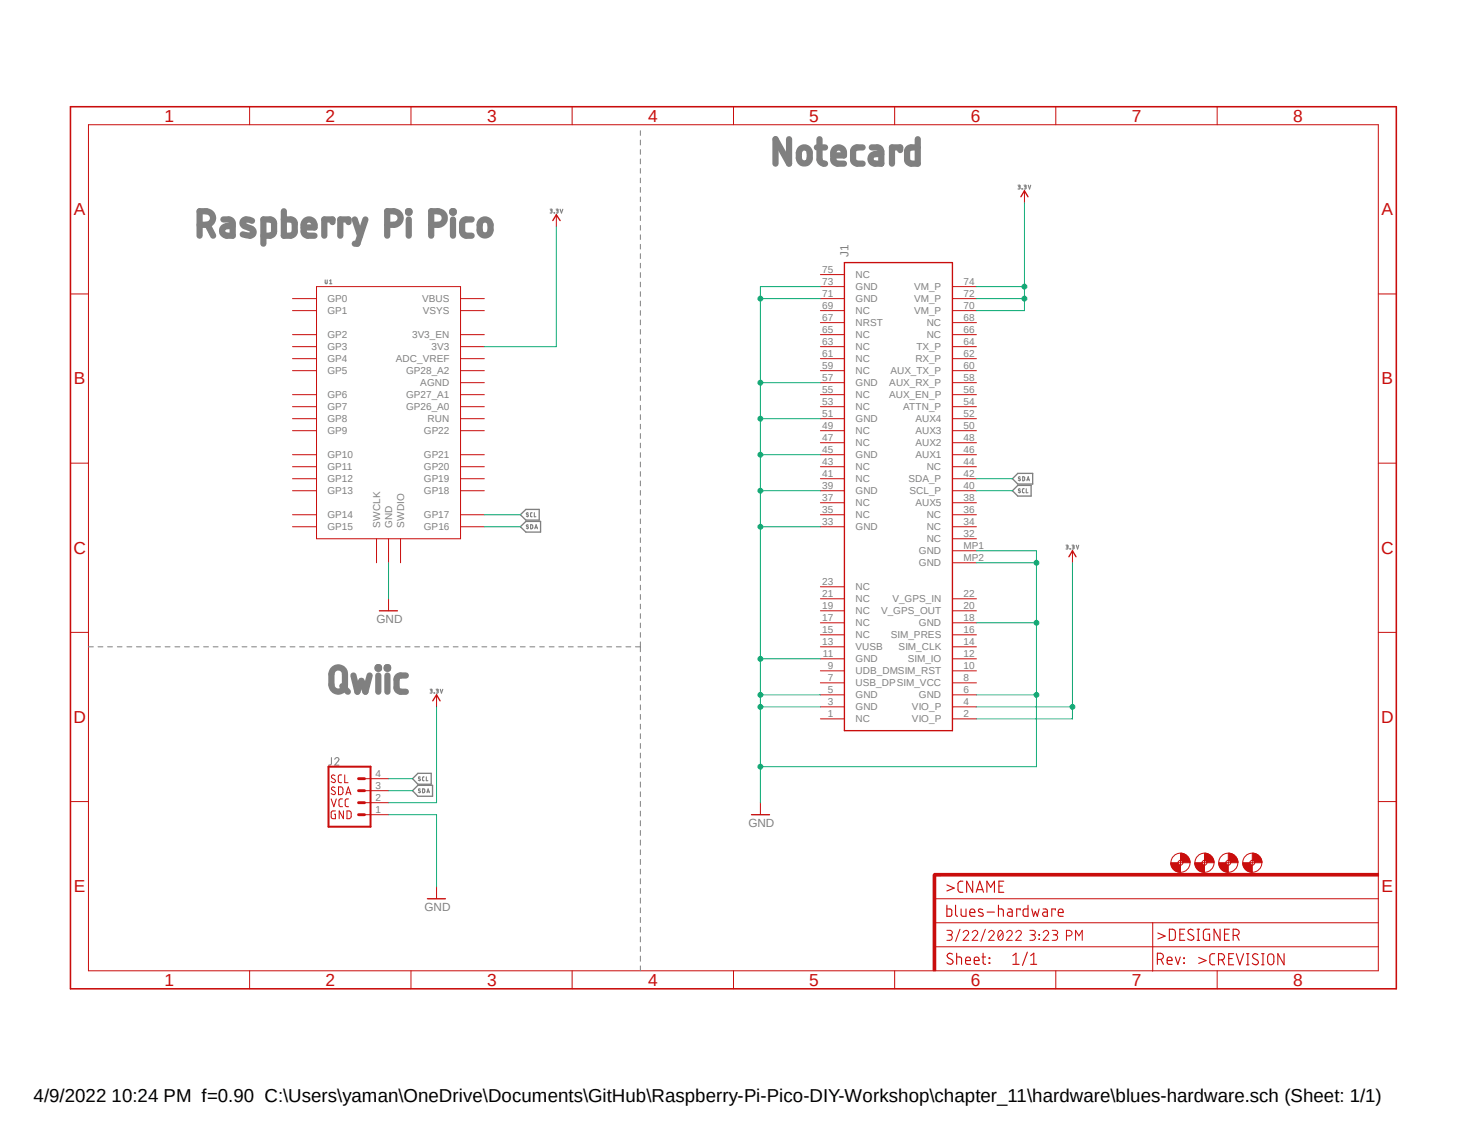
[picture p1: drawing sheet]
<?xml version="1.0" encoding="utf-8"?>
<!DOCTYPE eagle SYSTEM "eagle.dtd">
<!--
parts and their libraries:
SparkFun-Aesthetics: Licensing: Creative Commons ShareAlike 4.0 International - https://creativecommons.org/licenses/by-sa/4.0
-->
<eagle version="9.6.2">
<drawing>
<settings>
<setting alwaysvectorfont="no"/>
<setting verticaltext="up"/>
</settings>
<grid distance="0.1" unitdist="inch" unit="inch" style="lines" multiple="1" display="no" altdistance="0.01" altunitdist="inch" altunit="inch"/>
<schematic xreflabel="%F%N/%S.%C%R" xrefpart="/%S.%C%R">
<libraries>
<library name="SparkFun-Aesthetics">
<symbols>
<symbol name="FR-A4L">
<rectangle x1="178.7652" y1="0" x2="179.3748" y2="20.32" layer="94"/>
<rectangle x1="225.7552" y1="-26.67" x2="226.3648" y2="67.31" layer="94" rot="R90"/>
<wire x1="225.29" y1="-0.1" x2="225.29" y2="5.08" width="0.1016" layer="94"/>
<wire x1="225.29" y1="5.08" x2="273.05" y2="5.08" width="0.1016" layer="94"/>
<wire x1="225.29" y1="5.08" x2="179.07" y2="5.08" width="0.1016" layer="94"/>
<wire x1="179.07" y1="10.16" x2="225.29" y2="10.16" width="0.1016" layer="94"/>
<wire x1="225.29" y1="10.16" x2="273.05" y2="10.16" width="0.1016" layer="94"/>
<wire x1="179.07" y1="15.24" x2="273.05" y2="15.24" width="0.1016" layer="94"/>
<wire x1="225.29" y1="5.08" x2="225.29" y2="10.16" width="0.1016" layer="94"/>
<wire x1="179.07" y1="19.05" x2="179.07" y2="20.32" width="0.6096" layer="94"/>
<wire x1="179.07" y1="20.32" x2="180.34" y2="20.32" width="0.6096" layer="94"/>
<text x="181.61" y="11.43" size="2.54" layer="94" font="vector">&gt;DRAWING_NAME</text>
<text x="181.61" y="6.35" size="2.286" layer="94" font="vector">&gt;LAST_DATE_TIME</text>
<text x="195.58" y="1.27" size="2.54" layer="94" font="vector">&gt;SHEET</text>
<text x="181.61" y="1.27" size="2.54" layer="94" font="vector">Sheet:</text>
<text x="181.61" y="16.51" size="2.54" layer="94" font="vector">&gt;CNAME</text>
<text x="226.16" y="1.27" size="2.54" layer="94" font="vector">Rev:</text>
<text x="226.26" y="6.35" size="2.54" layer="94" font="vector">&gt;DESIGNER</text>
<text x="234.92" y="1.17" size="2.54" layer="94" font="vector">&gt;CREVISION</text>
<frame x1="-3.81" y1="-3.81" x2="276.86" y2="182.88" columns="8" rows="5" layer="94"/>
</symbol>
</symbols>
<devicesets>
<deviceset name="FRAME-A4L" prefix="FRAME">
<gates>
<gate name="G$1" symbol="FR-A4L" x="0" y="0"/>
</gates>
<devices>
<device name="">
<technologies>
<technology name=""/>
</technologies>
</device>
</devices>
</deviceset>
</devicesets>
</library>
<library name="RaspberryPi_Pico">
<symbols>
<symbol name="RPI_PICO">
<pin name="GP0" x="-20.32" y="25.4" visible="pin" length="middle"/>
<pin name="GP1" x="-20.32" y="22.86" visible="pin" length="middle"/>
<pin name="GP2" x="-20.32" y="17.78" visible="pin" length="middle"/>
<pin name="GP3" x="-20.32" y="15.24" visible="pin" length="middle"/>
<pin name="GP4" x="-20.32" y="12.7" visible="pin" length="middle"/>
<pin name="GP5" x="-20.32" y="10.16" visible="pin" length="middle"/>
<pin name="GP6" x="-20.32" y="5.08" visible="pin" length="middle"/>
<pin name="GP7" x="-20.32" y="2.54" visible="pin" length="middle"/>
<pin name="GP8" x="-20.32" y="0" visible="pin" length="middle"/>
<pin name="GP9" x="-20.32" y="-2.54" visible="pin" length="middle"/>
<pin name="GP10" x="-20.32" y="-7.62" visible="pin" length="middle"/>
<pin name="GP11" x="-20.32" y="-10.16" visible="pin" length="middle"/>
<pin name="GP12" x="-20.32" y="-12.7" visible="pin" length="middle"/>
<pin name="GP13" x="-20.32" y="-15.24" visible="pin" length="middle"/>
<pin name="GP14" x="-20.32" y="-20.32" visible="pin" length="middle"/>
<pin name="GP15" x="-20.32" y="-22.86" visible="pin" length="middle"/>
<pin name="GP16" x="20.32" y="-22.86" visible="pin" length="middle" rot="R180"/>
<pin name="GP17" x="20.32" y="-20.32" visible="pin" length="middle" rot="R180"/>
<pin name="GP18" x="20.32" y="-15.24" visible="pin" length="middle" rot="R180"/>
<pin name="GP19" x="20.32" y="-12.7" visible="pin" length="middle" rot="R180"/>
<pin name="GP20" x="20.32" y="-10.16" visible="pin" length="middle" rot="R180"/>
<pin name="GP21" x="20.32" y="-7.62" visible="pin" length="middle" rot="R180"/>
<pin name="GP22" x="20.32" y="-2.54" visible="pin" length="middle" rot="R180"/>
<pin name="RUN" x="20.32" y="0" visible="pin" length="middle" rot="R180"/>
<pin name="GP26_A0" x="20.32" y="2.54" visible="pin" length="middle" rot="R180"/>
<pin name="GP27_A1" x="20.32" y="5.08" visible="pin" length="middle" rot="R180"/>
<pin name="AGND" x="20.32" y="7.62" visible="pin" length="middle" rot="R180"/>
<pin name="GP28_A2" x="20.32" y="10.16" visible="pin" length="middle" rot="R180"/>
<pin name="ADC_VREF" x="20.32" y="12.7" visible="pin" length="middle" rot="R180"/>
<pin name="3V3" x="20.32" y="15.24" visible="pin" length="middle" rot="R180"/>
<pin name="3V3_EN" x="20.32" y="17.78" visible="pin" length="middle" rot="R180"/>
<pin name="VSYS" x="20.32" y="22.86" visible="pin" length="middle" rot="R180"/>
<pin name="VBUS" x="20.32" y="25.4" visible="pin" length="middle" rot="R180"/>
<pin name="SWCLK" x="-2.54" y="-30.48" visible="pin" length="middle" rot="R90"/>
<pin name="GND" x="0" y="-30.48" visible="pin" length="middle" rot="R90"/>
<pin name="SWDIO" x="2.54" y="-30.48" visible="pin" length="middle" rot="R90"/>
<wire x1="-15.24" y1="27.94" x2="-15.24" y2="-25.4" width="0.1524" layer="94"/>
<wire x1="-15.24" y1="-25.4" x2="15.24" y2="-25.4" width="0.1524" layer="94"/>
<wire x1="15.24" y1="-25.4" x2="15.24" y2="27.94" width="0.1524" layer="94"/>
<wire x1="15.24" y1="27.94" x2="-15.24" y2="27.94" width="0.1524" layer="94"/>
<text x="0" y="30.48" size="2.54" layer="95" align="center">&gt;NAME</text>
<text x="0" y="35.56" size="2.54" layer="95" align="center">&gt;VALUE</text>
</symbol>
</symbols>
<devicesets>
<deviceset name="RPI_PICO" uservalue="yes">
<gates>
<gate name="G$1" symbol="RPI_PICO" x="0" y="0"/>
</gates>
<devices>
<device name="-SMD" package="RPI_PICO">
<connects>
<connect gate="G$1" pin="3V3" pad="3V3"/>
<connect gate="G$1" pin="3V3_EN" pad="3V3_EN"/>
<connect gate="G$1" pin="ADC_VREF" pad="ADC_VREF"/>
<connect gate="G$1" pin="AGND" pad="AGND"/>
<connect gate="G$1" pin="GND" pad="GND@1 GND@2 GND@3 GND@4 GND@5 GND@6 GND@7 GND@8"/>
<connect gate="G$1" pin="GP0" pad="GP0"/>
<connect gate="G$1" pin="GP1" pad="GP1"/>
<connect gate="G$1" pin="GP10" pad="GP10"/>
<connect gate="G$1" pin="GP11" pad="GP11"/>
<connect gate="G$1" pin="GP12" pad="GP12"/>
<connect gate="G$1" pin="GP13" pad="GP13"/>
<connect gate="G$1" pin="GP14" pad="GP14"/>
<connect gate="G$1" pin="GP15" pad="GP15"/>
<connect gate="G$1" pin="GP16" pad="GP16"/>
<connect gate="G$1" pin="GP17" pad="GP17"/>
<connect gate="G$1" pin="GP18" pad="GP18"/>
<connect gate="G$1" pin="GP19" pad="GP19"/>
<connect gate="G$1" pin="GP2" pad="GP2"/>
<connect gate="G$1" pin="GP20" pad="GP20"/>
<connect gate="G$1" pin="GP21" pad="GP21"/>
<connect gate="G$1" pin="GP22" pad="GP22"/>
<connect gate="G$1" pin="GP26_A0" pad="GP26_A0"/>
<connect gate="G$1" pin="GP27_A1" pad="GP27_A1"/>
<connect gate="G$1" pin="GP28_A2" pad="GP28_A2"/>
<connect gate="G$1" pin="GP3" pad="GP3"/>
<connect gate="G$1" pin="GP4" pad="GP4"/>
<connect gate="G$1" pin="GP5" pad="GP5"/>
<connect gate="G$1" pin="GP6" pad="GP6"/>
<connect gate="G$1" pin="GP7" pad="GP7"/>
<connect gate="G$1" pin="GP8" pad="GP8"/>
<connect gate="G$1" pin="GP9" pad="GP9"/>
<connect gate="G$1" pin="RUN" pad="RUN"/>
<connect gate="G$1" pin="SWCLK" pad="SWCLK"/>
<connect gate="G$1" pin="SWDIO" pad="SWDIO"/>
<connect gate="G$1" pin="VBUS" pad="VBUS"/>
<connect gate="G$1" pin="VSYS" pad="VSYS"/>
</connects>
<technologies>
<technology name=""/>
</technologies>
</device>
<device name="-TH" package="RPI_PICO_TH">
<connects>
<connect gate="G$1" pin="3V3" pad="3V3"/>
<connect gate="G$1" pin="3V3_EN" pad="3V3_EN"/>
<connect gate="G$1" pin="ADC_VREF" pad="ADC_VREF"/>
<connect gate="G$1" pin="AGND" pad="AGND"/>
<connect gate="G$1" pin="GND" pad="GND@1 GND@2 GND@3 GND@4 GND@5 GND@6 GND@7 GND@8"/>
<connect gate="G$1" pin="GP0" pad="GP0"/>
<connect gate="G$1" pin="GP1" pad="GP1"/>
<connect gate="G$1" pin="GP10" pad="GP10"/>
<connect gate="G$1" pin="GP11" pad="GP11"/>
<connect gate="G$1" pin="GP12" pad="GP12"/>
<connect gate="G$1" pin="GP13" pad="GP13"/>
<connect gate="G$1" pin="GP14" pad="GP14"/>
<connect gate="G$1" pin="GP15" pad="GP15"/>
<connect gate="G$1" pin="GP16" pad="GP16"/>
<connect gate="G$1" pin="GP17" pad="GP17"/>
<connect gate="G$1" pin="GP18" pad="GP18"/>
<connect gate="G$1" pin="GP19" pad="GP19"/>
<connect gate="G$1" pin="GP2" pad="GP2"/>
<connect gate="G$1" pin="GP20" pad="GP20"/>
<connect gate="G$1" pin="GP21" pad="GP21"/>
<connect gate="G$1" pin="GP22" pad="GP22"/>
<connect gate="G$1" pin="GP26_A0" pad="GP26_A0"/>
<connect gate="G$1" pin="GP27_A1" pad="GP27_A1"/>
<connect gate="G$1" pin="GP28_A2" pad="GP28_A2"/>
<connect gate="G$1" pin="GP3" pad="GP3"/>
<connect gate="G$1" pin="GP4" pad="GP4"/>
<connect gate="G$1" pin="GP5" pad="GP5"/>
<connect gate="G$1" pin="GP6" pad="GP6"/>
<connect gate="G$1" pin="GP7" pad="GP7"/>
<connect gate="G$1" pin="GP8" pad="GP8"/>
<connect gate="G$1" pin="GP9" pad="GP9"/>
<connect gate="G$1" pin="RUN" pad="RUN"/>
<connect gate="G$1" pin="SWCLK" pad="SWCLK"/>
<connect gate="G$1" pin="SWDIO" pad="SWDIO"/>
<connect gate="G$1" pin="VBUS" pad="VBUS"/>
<connect gate="G$1" pin="VSYS" pad="VSYS"/>
</connects>
<technologies>
<technology name=""/>
</technologies>
</device>
</devices>
</deviceset>
</devicesets>
</library>
<library name="notecard">
<symbols>
<symbol name="MDT420E01001">
<wire x1="5.08" y1="12.7" x2="104.14" y2="12.7" width="0.254" layer="94"/>
<wire x1="104.14" y1="-10.16" x2="104.14" y2="12.7" width="0.254" layer="94"/>
<wire x1="104.14" y1="-10.16" x2="5.08" y2="-10.16" width="0.254" layer="94"/>
<wire x1="5.08" y1="12.7" x2="5.08" y2="-10.16" width="0.254" layer="94"/>
<text x="105.41" y="12.7" size="1.778" layer="95" align="center-left">&gt;NAME</text>
<text x="105.41" y="10.16" size="1.778" layer="96" align="center-left">&gt;VALUE</text>
<pin name="NC@1" x="7.62" y="17.78" length="middle" rot="R270"/>
<pin name="VIO_P@1" x="7.62" y="-15.24" length="middle" rot="R90"/>
<pin name="GND@3" x="10.16" y="17.78" length="middle" rot="R270"/>
<pin name="VIO_P@2" x="10.16" y="-15.24" length="middle" rot="R90"/>
<pin name="GND@5" x="12.7" y="17.78" length="middle" rot="R270"/>
<pin name="GND@14" x="12.7" y="-15.24" length="middle" rot="R90"/>
<pin name="USB_DP" x="15.24" y="17.78" length="middle" rot="R270"/>
<pin name="SIM_VCC" x="15.24" y="-15.24" length="middle" rot="R90"/>
<pin name="UDB_DM" x="17.78" y="17.78" length="middle" rot="R270"/>
<pin name="SIM_RST" x="17.78" y="-15.24" length="middle" rot="R90"/>
<pin name="GND" x="20.32" y="17.78" length="middle" rot="R270"/>
<pin name="SIM_IO" x="20.32" y="-15.24" length="middle" rot="R90"/>
<pin name="VUSB" x="22.86" y="17.78" length="middle" rot="R270"/>
<pin name="SIM_CLK" x="22.86" y="-15.24" length="middle" rot="R90"/>
<pin name="NC@2" x="25.4" y="17.78" length="middle" rot="R270"/>
<pin name="SIM_PRES" x="25.4" y="-15.24" length="middle" rot="R90"/>
<pin name="NC@3" x="27.94" y="17.78" length="middle" rot="R270"/>
<pin name="GND@13" x="27.94" y="-15.24" length="middle" rot="R90"/>
<pin name="NC@4" x="30.48" y="17.78" length="middle" rot="R270"/>
<pin name="V_GPS_OUT" x="30.48" y="-15.24" length="middle" rot="R90"/>
<pin name="NC@5" x="33.02" y="17.78" length="middle" rot="R270"/>
<pin name="V_GPS_IN" x="33.02" y="-15.24" length="middle" rot="R90"/>
<pin name="NC@6" x="35.56" y="17.78" length="middle" rot="R270"/>
<pin name="NC@26" x="45.72" y="-15.24" length="middle" rot="R90"/>
<pin name="GND@6" x="48.26" y="17.78" length="middle" rot="R270"/>
<pin name="NC@25" x="48.26" y="-15.24" length="middle" rot="R90"/>
<pin name="NC@7" x="50.8" y="17.78" length="middle" rot="R270"/>
<pin name="NC@24" x="50.8" y="-15.24" length="middle" rot="R90"/>
<pin name="NC@8" x="53.34" y="17.78" length="middle" rot="R270"/>
<pin name="AUX5" x="53.34" y="-15.24" length="middle" rot="R90"/>
<pin name="GND@7" x="55.88" y="17.78" length="middle" rot="R270"/>
<pin name="SCL_P" x="55.88" y="-15.24" length="middle" rot="R90"/>
<pin name="NC@9" x="58.42" y="17.78" length="middle" rot="R270"/>
<pin name="SDA_P" x="58.42" y="-15.24" length="middle" rot="R90"/>
<pin name="NC@10" x="60.96" y="17.78" length="middle" rot="R270"/>
<pin name="NC@23" x="60.96" y="-15.24" length="middle" rot="R90"/>
<pin name="GND@8" x="63.5" y="17.78" length="middle" rot="R270"/>
<pin name="AUX1" x="63.5" y="-15.24" length="middle" rot="R90"/>
<pin name="NC@11" x="66.04" y="17.78" length="middle" rot="R270"/>
<pin name="AUX2" x="66.04" y="-15.24" length="middle" rot="R90"/>
<pin name="NC@12" x="68.58" y="17.78" length="middle" rot="R270"/>
<pin name="AUX3" x="68.58" y="-15.24" length="middle" rot="R90"/>
<pin name="GND@9" x="71.12" y="17.78" length="middle" rot="R270"/>
<pin name="AUX4" x="71.12" y="-15.24" length="middle" rot="R90"/>
<pin name="NC@13" x="73.66" y="17.78" length="middle" rot="R270"/>
<pin name="ATTN_P" x="73.66" y="-15.24" length="middle" rot="R90"/>
<pin name="NC@14" x="76.2" y="17.78" length="middle" rot="R270"/>
<pin name="AUX_EN_P" x="76.2" y="-15.24" length="middle" rot="R90"/>
<pin name="GND@10" x="78.74" y="17.78" length="middle" rot="R270"/>
<pin name="AUX_RX_P" x="78.74" y="-15.24" length="middle" rot="R90"/>
<pin name="NC@15" x="81.28" y="17.78" length="middle" rot="R270"/>
<pin name="AUX_TX_P" x="81.28" y="-15.24" length="middle" rot="R90"/>
<pin name="NC@16" x="83.82" y="17.78" length="middle" rot="R270"/>
<pin name="RX_P" x="83.82" y="-15.24" length="middle" rot="R90"/>
<pin name="NC@17" x="86.36" y="17.78" length="middle" rot="R270"/>
<pin name="TX_P" x="86.36" y="-15.24" length="middle" rot="R90"/>
<pin name="NC@18" x="88.9" y="17.78" length="middle" rot="R270"/>
<pin name="NC@22" x="88.9" y="-15.24" length="middle" rot="R90"/>
<pin name="NRST" x="91.44" y="17.78" length="middle" rot="R270"/>
<pin name="NC@21" x="91.44" y="-15.24" length="middle" rot="R90"/>
<pin name="NC@19" x="93.98" y="17.78" length="middle" rot="R270"/>
<pin name="VM_P@3" x="93.98" y="-15.24" length="middle" rot="R90"/>
<pin name="GND@11" x="96.52" y="17.78" length="middle" rot="R270"/>
<pin name="VM_P@2" x="96.52" y="-15.24" length="middle" rot="R90"/>
<pin name="GND@12" x="99.06" y="17.78" length="middle" rot="R270"/>
<pin name="VM_P@1" x="99.06" y="-15.24" length="middle" rot="R90"/>
<pin name="NC@20" x="101.6" y="17.78" length="middle" rot="R270"/>
<pin name="GND@1" x="43.18" y="-15.24" length="middle" direction="pwr" rot="R90"/>
<pin name="GND@2" x="40.64" y="-15.24" length="middle" rot="R90"/>
</symbol>
</symbols>
<devicesets>
<deviceset name="MDT420E01001" prefix="J">
<gates>
<gate name="G$1" symbol="MDT420E01001" x="0" y="0"/>
</gates>
<devices>
<device name="" package="MDT420E01001">
<connects>
<connect gate="G$1" pin="ATTN_P" pad="54"/>
<connect gate="G$1" pin="AUX1" pad="46"/>
<connect gate="G$1" pin="AUX2" pad="48"/>
<connect gate="G$1" pin="AUX3" pad="50"/>
<connect gate="G$1" pin="AUX4" pad="52"/>
<connect gate="G$1" pin="AUX5" pad="38"/>
<connect gate="G$1" pin="AUX_EN_P" pad="56"/>
<connect gate="G$1" pin="AUX_RX_P" pad="58"/>
<connect gate="G$1" pin="AUX_TX_P" pad="60"/>
<connect gate="G$1" pin="GND" pad="11"/>
<connect gate="G$1" pin="GND@1" pad="MP1"/>
<connect gate="G$1" pin="GND@10" pad="57"/>
<connect gate="G$1" pin="GND@11" pad="71"/>
<connect gate="G$1" pin="GND@12" pad="73"/>
<connect gate="G$1" pin="GND@13" pad="18"/>
<connect gate="G$1" pin="GND@14" pad="6"/>
<connect gate="G$1" pin="GND@2" pad="MP2"/>
<connect gate="G$1" pin="GND@3" pad="3"/>
<connect gate="G$1" pin="GND@5" pad="5"/>
<connect gate="G$1" pin="GND@6" pad="33"/>
<connect gate="G$1" pin="GND@7" pad="39"/>
<connect gate="G$1" pin="GND@8" pad="45"/>
<connect gate="G$1" pin="GND@9" pad="51"/>
<connect gate="G$1" pin="NC@1" pad="1"/>
<connect gate="G$1" pin="NC@10" pad="43"/>
<connect gate="G$1" pin="NC@11" pad="47"/>
<connect gate="G$1" pin="NC@12" pad="49"/>
<connect gate="G$1" pin="NC@13" pad="53"/>
<connect gate="G$1" pin="NC@14" pad="55"/>
<connect gate="G$1" pin="NC@15" pad="59"/>
<connect gate="G$1" pin="NC@16" pad="61"/>
<connect gate="G$1" pin="NC@17" pad="63"/>
<connect gate="G$1" pin="NC@18" pad="65"/>
<connect gate="G$1" pin="NC@19" pad="69"/>
<connect gate="G$1" pin="NC@2" pad="15"/>
<connect gate="G$1" pin="NC@20" pad="75"/>
<connect gate="G$1" pin="NC@21" pad="68"/>
<connect gate="G$1" pin="NC@22" pad="66"/>
<connect gate="G$1" pin="NC@23" pad="44"/>
<connect gate="G$1" pin="NC@24" pad="36"/>
<connect gate="G$1" pin="NC@25" pad="34"/>
<connect gate="G$1" pin="NC@26" pad="32"/>
<connect gate="G$1" pin="NC@3" pad="17"/>
<connect gate="G$1" pin="NC@4" pad="19"/>
<connect gate="G$1" pin="NC@5" pad="21"/>
<connect gate="G$1" pin="NC@6" pad="23"/>
<connect gate="G$1" pin="NC@7" pad="35"/>
<connect gate="G$1" pin="NC@8" pad="37"/>
<connect gate="G$1" pin="NC@9" pad="41"/>
<connect gate="G$1" pin="NRST" pad="67"/>
<connect gate="G$1" pin="RX_P" pad="62"/>
<connect gate="G$1" pin="SCL_P" pad="40"/>
<connect gate="G$1" pin="SDA_P" pad="42"/>
<connect gate="G$1" pin="SIM_CLK" pad="14"/>
<connect gate="G$1" pin="SIM_IO" pad="12"/>
<connect gate="G$1" pin="SIM_PRES" pad="16"/>
<connect gate="G$1" pin="SIM_RST" pad="10"/>
<connect gate="G$1" pin="SIM_VCC" pad="8"/>
<connect gate="G$1" pin="TX_P" pad="64"/>
<connect gate="G$1" pin="UDB_DM" pad="9"/>
<connect gate="G$1" pin="USB_DP" pad="7"/>
<connect gate="G$1" pin="VIO_P@1" pad="2"/>
<connect gate="G$1" pin="VIO_P@2" pad="4"/>
<connect gate="G$1" pin="VM_P@1" pad="74"/>
<connect gate="G$1" pin="VM_P@2" pad="72"/>
<connect gate="G$1" pin="VM_P@3" pad="70"/>
<connect gate="G$1" pin="VUSB" pad="13"/>
<connect gate="G$1" pin="V_GPS_IN" pad="22"/>
<connect gate="G$1" pin="V_GPS_OUT" pad="20"/>
</connects>
<technologies>
<technology name="">
<attribute name="DESCRIPTION" value="PCI Express / PCI Connectors 67P SMT RCPT H4.20 E Key, 30u&quot; Au" constant="no"/>
<attribute name="HEIGHT" value="4.2mm" constant="no"/>
<attribute name="MANUFACTURER_NAME" value="Amphenol" constant="no"/>
<attribute name="MANUFACTURER_PART_NUMBER" value="MDT420E01001" constant="no"/>
<attribute name="MOUSER_PART_NUMBER" value="523-MDT420E01001" constant="no"/>
<attribute name="MOUSER_PRICE-STOCK" value="https://www.mouser.co.uk/ProductDetail/Amphenol-FCI/MDT420E01001/?qs=lrCDz5EUXIbvJuEZzMOQQQ%3D%3D" constant="no"/>
</technology>
</technologies>
</device>
<device name="NOTECARD" package="NOTECARD">
<connects>
<connect gate="G$1" pin="ATTN_P" pad="54"/>
<connect gate="G$1" pin="AUX1" pad="46"/>
<connect gate="G$1" pin="AUX2" pad="48"/>
<connect gate="G$1" pin="AUX3" pad="50"/>
<connect gate="G$1" pin="AUX4" pad="52"/>
<connect gate="G$1" pin="AUX5" pad="38"/>
<connect gate="G$1" pin="AUX_EN_P" pad="56"/>
<connect gate="G$1" pin="AUX_RX_P" pad="58"/>
<connect gate="G$1" pin="AUX_TX_P" pad="60"/>
<connect gate="G$1" pin="GND" pad="11"/>
<connect gate="G$1" pin="GND@1" pad="MP1"/>
<connect gate="G$1" pin="GND@10" pad="57"/>
<connect gate="G$1" pin="GND@11" pad="71"/>
<connect gate="G$1" pin="GND@12" pad="73"/>
<connect gate="G$1" pin="GND@13" pad="18"/>
<connect gate="G$1" pin="GND@14" pad="6"/>
<connect gate="G$1" pin="GND@2" pad="MP2"/>
<connect gate="G$1" pin="GND@3" pad="3"/>
<connect gate="G$1" pin="GND@5" pad="5"/>
<connect gate="G$1" pin="GND@6" pad="33"/>
<connect gate="G$1" pin="GND@7" pad="39"/>
<connect gate="G$1" pin="GND@8" pad="45"/>
<connect gate="G$1" pin="GND@9" pad="51"/>
<connect gate="G$1" pin="NC@1" pad="1"/>
<connect gate="G$1" pin="NC@10" pad="43"/>
<connect gate="G$1" pin="NC@11" pad="47"/>
<connect gate="G$1" pin="NC@12" pad="49"/>
<connect gate="G$1" pin="NC@13" pad="53"/>
<connect gate="G$1" pin="NC@14" pad="55"/>
<connect gate="G$1" pin="NC@15" pad="59"/>
<connect gate="G$1" pin="NC@16" pad="61"/>
<connect gate="G$1" pin="NC@17" pad="63"/>
<connect gate="G$1" pin="NC@18" pad="65"/>
<connect gate="G$1" pin="NC@19" pad="69"/>
<connect gate="G$1" pin="NC@2" pad="15"/>
<connect gate="G$1" pin="NC@20" pad="75"/>
<connect gate="G$1" pin="NC@21" pad="68"/>
<connect gate="G$1" pin="NC@22" pad="66"/>
<connect gate="G$1" pin="NC@23" pad="44"/>
<connect gate="G$1" pin="NC@24" pad="36"/>
<connect gate="G$1" pin="NC@25" pad="34"/>
<connect gate="G$1" pin="NC@26" pad="32"/>
<connect gate="G$1" pin="NC@3" pad="17"/>
<connect gate="G$1" pin="NC@4" pad="19"/>
<connect gate="G$1" pin="NC@5" pad="21"/>
<connect gate="G$1" pin="NC@6" pad="23"/>
<connect gate="G$1" pin="NC@7" pad="35"/>
<connect gate="G$1" pin="NC@8" pad="37"/>
<connect gate="G$1" pin="NC@9" pad="41"/>
<connect gate="G$1" pin="NRST" pad="67"/>
<connect gate="G$1" pin="RX_P" pad="62"/>
<connect gate="G$1" pin="SCL_P" pad="40"/>
<connect gate="G$1" pin="SDA_P" pad="42"/>
<connect gate="G$1" pin="SIM_CLK" pad="14"/>
<connect gate="G$1" pin="SIM_IO" pad="12"/>
<connect gate="G$1" pin="SIM_PRES" pad="16"/>
<connect gate="G$1" pin="SIM_RST" pad="10"/>
<connect gate="G$1" pin="SIM_VCC" pad="8"/>
<connect gate="G$1" pin="TX_P" pad="64"/>
<connect gate="G$1" pin="UDB_DM" pad="9"/>
<connect gate="G$1" pin="USB_DP" pad="7"/>
<connect gate="G$1" pin="VIO_P@1" pad="2"/>
<connect gate="G$1" pin="VIO_P@2" pad="4"/>
<connect gate="G$1" pin="VM_P@1" pad="74"/>
<connect gate="G$1" pin="VM_P@2" pad="72"/>
<connect gate="G$1" pin="VM_P@3" pad="70"/>
<connect gate="G$1" pin="VUSB" pad="13"/>
<connect gate="G$1" pin="V_GPS_IN" pad="22"/>
<connect gate="G$1" pin="V_GPS_OUT" pad="20"/>
</connects>
<technologies>
<technology name=""/>
</technologies>
</device>
</devices>
</deviceset>
</devicesets>
</library>
<library name="supply1">
<symbols>
<symbol name="GND">
<wire x1="-1.905" y1="0" x2="1.905" y2="0" width="0.254" layer="94"/>
<text x="-2.54" y="-2.54" size="1.778" layer="96">&gt;VALUE</text>
<pin name="GND" x="0" y="2.54" visible="off" length="short" direction="sup" rot="R270"/>
</symbol>
</symbols>
<devicesets>
<deviceset name="GND" prefix="GND">
<gates>
<gate name="1" symbol="GND" x="0" y="0"/>
</gates>
<devices>
<device name="">
<technologies>
<technology name=""/>
</technologies>
</device>
</devices>
</deviceset>
</devicesets>
</library>
<library name="SparkFun-PowerSymbols">
<symbols>
<symbol name="3.3V">
<wire x1="0.762" y1="1.27" x2="0" y2="2.54" width="0.254" layer="94"/>
<wire x1="0" y1="2.54" x2="-0.762" y2="1.27" width="0.254" layer="94"/>
<pin name="3.3V" x="0" y="0" visible="off" length="short" direction="sup" rot="R90"/>
<text x="0" y="2.794" size="1.778" layer="96" align="bottom-center">&gt;VALUE</text>
</symbol>
</symbols>
<devicesets>
<deviceset name="3.3V" prefix="SUPPLY">
<gates>
<gate name="G$1" symbol="3.3V" x="0" y="0"/>
</gates>
<devices>
<device name="">
<technologies>
<technology name=""/>
</technologies>
</device>
</devices>
</deviceset>
</devicesets>
</library>
<library name="SparkFun-Connectors">
<symbols>
<symbol name="I2C_STANDARD" library_locally_modified="yes">
<wire x1="3.81" y1="-5.08" x2="-5.08" y2="-5.08" width="0.4064" layer="94"/>
<wire x1="1.27" y1="2.54" x2="2.54" y2="2.54" width="0.6096" layer="94"/>
<wire x1="1.27" y1="0" x2="2.54" y2="0" width="0.6096" layer="94"/>
<wire x1="1.27" y1="-2.54" x2="2.54" y2="-2.54" width="0.6096" layer="94"/>
<wire x1="-5.08" y1="7.62" x2="-5.08" y2="-5.08" width="0.4064" layer="94"/>
<wire x1="3.81" y1="-5.08" x2="3.81" y2="7.62" width="0.4064" layer="94"/>
<wire x1="-5.08" y1="7.62" x2="3.81" y2="7.62" width="0.4064" layer="94"/>
<wire x1="1.27" y1="5.08" x2="2.54" y2="5.08" width="0.6096" layer="94"/>
<text x="-5.08" y="-5.334" size="1.778" layer="96" font="vector" align="top-left">&gt;VALUE</text>
<text x="-5.08" y="7.874" size="1.778" layer="95" font="vector">&gt;NAME</text>
<text x="-4.572" y="2.54" size="1.778" layer="94" font="vector" align="center-left">SDA</text>
<text x="-4.572" y="0" size="1.778" layer="94" font="vector" align="center-left">VCC</text>
<text x="-4.572" y="-2.54" size="1.778" layer="94" font="vector" align="center-left">GND</text>
<text x="-4.572" y="5.08" size="1.778" layer="94" font="vector" align="center-left">SCL</text>
<pin name="1" x="7.62" y="-2.54" visible="pad" length="middle" direction="pwr" swaplevel="1" rot="R180"/>
<pin name="2" x="7.62" y="0" visible="pad" length="middle" direction="pwr" swaplevel="1" rot="R180"/>
<pin name="3" x="7.62" y="2.54" visible="pad" length="middle" direction="pas" swaplevel="1" rot="R180"/>
<pin name="4" x="7.62" y="5.08" visible="pad" length="middle" direction="pas" swaplevel="1" rot="R180"/>
</symbol>
</symbols>
<devicesets>
<deviceset name="QWIIC_CONNECTOR" prefix="J" uservalue="yes" library_locally_modified="yes">
<gates>
<gate name="G$1" symbol="I2C_STANDARD" x="0" y="0"/>
</gates>
<devices>
<device name="JS-1MM" package="1X04_1MM_RA">
<connects>
<connect gate="G$1" pin="1" pad="1"/>
<connect gate="G$1" pin="2" pad="2"/>
<connect gate="G$1" pin="3" pad="3"/>
<connect gate="G$1" pin="4" pad="4"/>
</connects>
<package3dinstances>
<package3dinstance package3d_urn="urn:adsk.eagle:package:2652537/1"/>
</package3dinstances>
<technologies>
<technology name="">
<attribute name="PROD_ID" value="CONN-13694" constant="no"/>
<attribute name="VALUE" value="" constant="no"/>
</technology>
</technologies>
</device>
<device name="SR" package="1X04_1MM_RA_STRESSRELIEF">
<connects>
<connect gate="G$1" pin="1" pad="1"/>
<connect gate="G$1" pin="2" pad="2"/>
<connect gate="G$1" pin="3" pad="3"/>
<connect gate="G$1" pin="4" pad="4"/>
</connects>
<package3dinstances>
<package3dinstance package3d_urn="urn:adsk.eagle:package:2652765/1"/>
</package3dinstances>
<technologies>
<technology name=""/>
</technologies>
</device>
</devices>
</deviceset>
</devicesets>
</library>
<library name="holes">
<symbols>
<symbol name="MOUNT-HOLE">
<wire x1="0" y1="1.27" x2="1.27" y2="0" width="1.524" layer="94" curve="-90" cap="flat"/>
<wire x1="-1.27" y1="0" x2="0" y2="-1.27" width="1.524" layer="94" curve="90" cap="flat"/>
<wire x1="-0.508" y1="0" x2="0.508" y2="0" width="0.0508" layer="94"/>
<wire x1="0" y1="0.508" x2="0" y2="-0.508" width="0.0508" layer="94"/>
<circle x="0" y="0" radius="2.032" width="0.0508" layer="94"/>
<circle x="0" y="0" radius="0.508" width="0.0508" layer="94"/>
<text x="2.032" y="0.5842" size="1.778" layer="95">&gt;NAME</text>
<text x="2.032" y="-2.4638" size="1.778" layer="96">&gt;VALUE</text>
</symbol>
</symbols>
<devicesets>
<deviceset name="MOUNT-HOLE" prefix="H">
<gates>
<gate name="G$1" symbol="MOUNT-HOLE" x="0" y="0"/>
</gates>
<devices>
<device name="2.8" package="2,8">
<package3dinstances>
<package3dinstance package3d_urn="urn:adsk.eagle:package:14271/1"/>
</package3dinstances>
<technologies>
<technology name="">
<attribute name="POPULARITY" value="15" constant="no"/>
</technology>
</technologies>
</device>
<device name="3.0" package="3,0">
<package3dinstances>
<package3dinstance package3d_urn="urn:adsk.eagle:package:14277/1"/>
</package3dinstances>
<technologies>
<technology name="">
<attribute name="POPULARITY" value="3" constant="no"/>
</technology>
</technologies>
</device>
<device name="3.3" package="3,3">
<package3dinstances>
<package3dinstance package3d_urn="urn:adsk.eagle:package:14278/1"/>
</package3dinstances>
<technologies>
<technology name="">
<attribute name="POPULARITY" value="3" constant="no"/>
</technology>
</technologies>
</device>
<device name="3.6" package="3,6">
<package3dinstances>
<package3dinstance package3d_urn="urn:adsk.eagle:package:14272/1"/>
</package3dinstances>
<technologies>
<technology name="">
<attribute name="POPULARITY" value="2" constant="no"/>
</technology>
</technologies>
</device>
<device name="4.1" package="4,1">
<package3dinstances>
<package3dinstance package3d_urn="urn:adsk.eagle:package:14273/1"/>
</package3dinstances>
<technologies>
<technology name="">
<attribute name="POPULARITY" value="0" constant="no"/>
</technology>
</technologies>
</device>
<device name="4.5" package="4,5">
<package3dinstances>
<package3dinstance package3d_urn="urn:adsk.eagle:package:14274/1"/>
</package3dinstances>
<technologies>
<technology name="">
<attribute name="POPULARITY" value="0" constant="no"/>
</technology>
</technologies>
</device>
<device name="5.0" package="5,0">
<package3dinstances>
<package3dinstance package3d_urn="urn:adsk.eagle:package:14276/1"/>
</package3dinstances>
<technologies>
<technology name="">
<attribute name="POPULARITY" value="0" constant="no"/>
</technology>
</technologies>
</device>
<device name="3.2" package="3,2">
<package3dinstances>
<package3dinstance package3d_urn="urn:adsk.eagle:package:14275/1"/>
</package3dinstances>
<technologies>
<technology name="">
<attribute name="POPULARITY" value="7" constant="no"/>
</technology>
</technologies>
</device>
<device name="4.3" package="4,3">
<package3dinstances>
<package3dinstance package3d_urn="urn:adsk.eagle:package:14289/1"/>
</package3dinstances>
<technologies>
<technology name="">
<attribute name="POPULARITY" value="0" constant="no"/>
</technology>
</technologies>
</device>
<device name="5.5" package="5,5">
<package3dinstances>
<package3dinstance package3d_urn="urn:adsk.eagle:package:14279/1"/>
</package3dinstances>
<technologies>
<technology name="">
<attribute name="POPULARITY" value="1" constant="no"/>
</technology>
</technologies>
</device>
</devices>
</deviceset>
</devicesets>
</library>
</libraries>
<attributes>
</attributes>
<variantdefs>
</variantdefs>
<classes>
<class number="0" name="default" width="0" drill="0">
</class>
</classes>
<parts>
<part name="FRAME1" library="SparkFun-Aesthetics" deviceset="FRAME-A4L" device=""/>
<part name="U1" library="RaspberryPi_Pico" deviceset="RPI_PICO" device="-TH"/>
<part name="J1" library="notecard" deviceset="MDT420E01001" device="NOTECARD"/>
<part name="GND1" library="supply1" deviceset="GND" device=""/>
<part name="GND3" library="supply1" deviceset="GND" device=""/>
<part name="SUPPLY1" library="SparkFun-PowerSymbols" deviceset="3.3V" device=""/>
<part name="J2" library="SparkFun-Connectors" deviceset="QWIIC_CONNECTOR" device="JS-1MM" package3d_urn="urn:adsk.eagle:package:2652537/1"/>
<part name="SUPPLY2" library="SparkFun-PowerSymbols" deviceset="3.3V" device=""/>
<part name="GND4" library="supply1" deviceset="GND" device=""/>
<part name="SUPPLY3" library="SparkFun-PowerSymbols" deviceset="3.3V" device=""/>
<part name="SUPPLY4" library="SparkFun-PowerSymbols" deviceset="3.3V" device=""/>
<part name="H1" library="holes" deviceset="MOUNT-HOLE" device="3.0" package3d_urn="urn:adsk.eagle:package:14277/1"/>
<part name="H2" library="holes" deviceset="MOUNT-HOLE" device="3.0" package3d_urn="urn:adsk.eagle:package:14277/1"/>
<part name="H3" library="holes" deviceset="MOUNT-HOLE" device="3.0" package3d_urn="urn:adsk.eagle:package:14277/1"/>
<part name="H4" library="holes" deviceset="MOUNT-HOLE" device="3.0" package3d_urn="urn:adsk.eagle:package:14277/1"/>
</parts>
<sheets>
<sheet>
<plain>
<wire x1="116.84" y1="177.8" x2="116.84" y2="68.58" width="0.1524" layer="105" style="shortdash"/>
<wire x1="116.84" y1="68.58" x2="0" y2="68.58" width="0.1524" layer="105" style="shortdash"/>
<text x="22.86" y="154.94" size="6.4516" layer="105" font="vector" ratio="20">Raspberry Pi Pico</text>
<text x="144.78" y="170.18" size="6.4516" layer="105" font="vector" ratio="20">Notecard</text>
<text x="50.8" y="58.42" size="6.4516" layer="105" font="vector" ratio="20">Qwiic</text>
<wire x1="116.84" y1="68.58" x2="116.84" y2="0" width="0.1524" layer="105" style="shortdash"/>
</plain>
<instances>
<instance part="FRAME1" gate="G$1" x="0" y="0" smashed="yes">
<attribute name="DRAWING_NAME" x="181.61" y="11.43" size="2.54" layer="94" font="vector"/>
<attribute name="LAST_DATE_TIME" x="181.61" y="6.35" size="2.286" layer="94" font="vector"/>
<attribute name="SHEET" x="195.58" y="1.27" size="2.54" layer="94" font="vector"/>
</instance>
<instance part="U1" gate="G$1" x="63.5" y="116.84" smashed="yes">
<attribute name="NAME" x="50.8" y="145.796" size="1.016" layer="95" font="vector" ratio="20" align="center"/>
<attribute name="VALUE" x="63.5" y="152.4" size="2.54" layer="95" align="center"/>
</instance>
<instance part="J1" gate="G$1" x="172.72" y="45.72" smashed="yes" rot="R90">
<attribute name="NAME" x="160.02" y="151.13" size="1.778" layer="95" rot="R90" align="center-left"/>
<attribute name="VALUE" x="162.56" y="151.13" size="1.778" layer="96" rot="R90" align="center-left" display="off"/>
</instance>
<instance part="GND1" gate="1" x="63.5" y="76.2" smashed="yes">
<attribute name="VALUE" x="60.96" y="73.66" size="1.778" layer="96"/>
</instance>
<instance part="GND3" gate="1" x="142.24" y="33.02" smashed="yes">
<attribute name="VALUE" x="139.7" y="30.48" size="1.778" layer="96"/>
</instance>
<instance part="SUPPLY1" gate="G$1" x="99.06" y="157.48" smashed="yes">
<attribute name="VALUE" x="99.06" y="160.274" size="1.016" layer="96" font="vector" ratio="20" align="bottom-center"/>
</instance>
<instance part="J2" gate="G$1" x="55.88" y="35.56" smashed="yes">
<attribute name="VALUE" x="50.8" y="30.226" size="1.778" layer="96" font="vector" align="top-left"/>
<attribute name="NAME" x="50.8" y="43.434" size="1.778" layer="95" font="vector"/>
</instance>
<instance part="SUPPLY2" gate="G$1" x="73.66" y="55.88" smashed="yes">
<attribute name="VALUE" x="73.66" y="58.674" size="1.016" layer="96" font="vector" ratio="20" align="bottom-center"/>
</instance>
<instance part="GND4" gate="1" x="73.66" y="15.24" smashed="yes">
<attribute name="VALUE" x="71.12" y="12.7" size="1.778" layer="96"/>
</instance>
<instance part="SUPPLY3" gate="G$1" x="198.12" y="162.56" smashed="yes">
<attribute name="VALUE" x="198.12" y="165.354" size="1.016" layer="96" font="vector" ratio="20" align="bottom-center"/>
</instance>
<instance part="SUPPLY4" gate="G$1" x="208.28" y="86.36" smashed="yes">
<attribute name="VALUE" x="208.28" y="89.154" size="1.016" layer="96" font="vector" ratio="20" align="bottom-center"/>
</instance>
<instance part="H1" gate="G$1" x="231.14" y="22.86" smashed="yes">
<attribute name="NAME" x="233.172" y="23.4442" size="1.778" layer="95" display="off"/>
<attribute name="VALUE" x="233.172" y="20.3962" size="1.778" layer="96" display="off"/>
</instance>
<instance part="H2" gate="G$1" x="236.22" y="22.86" smashed="yes">
<attribute name="NAME" x="238.252" y="23.4442" size="1.778" layer="95" display="off"/>
<attribute name="VALUE" x="238.252" y="20.3962" size="1.778" layer="96" display="off"/>
</instance>
<instance part="H3" gate="G$1" x="241.3" y="22.86" smashed="yes">
<attribute name="NAME" x="243.332" y="23.4442" size="1.778" layer="95" display="off"/>
<attribute name="VALUE" x="243.332" y="20.3962" size="1.778" layer="96" display="off"/>
</instance>
<instance part="H4" gate="G$1" x="246.38" y="22.86" smashed="yes">
<attribute name="NAME" x="248.412" y="23.4442" size="1.778" layer="95" display="off"/>
<attribute name="VALUE" x="248.412" y="20.3962" size="1.778" layer="96" display="off"/>
</instance>
</instances>
<busses>
</busses>
<nets>
<net name="GND" class="0">
<segment>
<pinref part="GND1" gate="1" pin="GND"/>
<pinref part="U1" gate="G$1" pin="GND"/>
<wire x1="63.5" y1="78.74" x2="63.5" y2="86.36" width="0.1524" layer="91"/>
</segment>
<segment>
<pinref part="J1" gate="G$1" pin="GND@5"/>
<pinref part="GND3" gate="1" pin="GND"/>
<wire x1="154.94" y1="58.42" x2="142.24" y2="58.42" width="0.1524" layer="91"/>
<wire x1="142.24" y1="58.42" x2="142.24" y2="55.88" width="0.1524" layer="91"/>
<pinref part="J1" gate="G$1" pin="GND@3"/>
<wire x1="142.24" y1="55.88" x2="142.24" y2="43.18" width="0.1524" layer="91"/>
<wire x1="142.24" y1="43.18" x2="142.24" y2="35.56" width="0.1524" layer="91"/>
<wire x1="154.94" y1="55.88" x2="142.24" y2="55.88" width="0.1524" layer="91"/>
<junction x="142.24" y="55.88"/>
<pinref part="J1" gate="G$1" pin="GND"/>
<wire x1="154.94" y1="66.04" x2="142.24" y2="66.04" width="0.1524" layer="91"/>
<wire x1="142.24" y1="66.04" x2="142.24" y2="58.42" width="0.1524" layer="91"/>
<junction x="142.24" y="58.42"/>
<pinref part="J1" gate="G$1" pin="GND@6"/>
<wire x1="154.94" y1="93.98" x2="142.24" y2="93.98" width="0.1524" layer="91"/>
<wire x1="142.24" y1="93.98" x2="142.24" y2="66.04" width="0.1524" layer="91"/>
<junction x="142.24" y="66.04"/>
<pinref part="J1" gate="G$1" pin="GND@8"/>
<wire x1="154.94" y1="109.22" x2="142.24" y2="109.22" width="0.1524" layer="91"/>
<wire x1="142.24" y1="109.22" x2="142.24" y2="101.6" width="0.1524" layer="91"/>
<junction x="142.24" y="93.98"/>
<pinref part="J1" gate="G$1" pin="GND@7"/>
<wire x1="142.24" y1="101.6" x2="142.24" y2="93.98" width="0.1524" layer="91"/>
<wire x1="154.94" y1="101.6" x2="142.24" y2="101.6" width="0.1524" layer="91"/>
<junction x="142.24" y="101.6"/>
<pinref part="J1" gate="G$1" pin="GND@9"/>
<wire x1="154.94" y1="116.84" x2="142.24" y2="116.84" width="0.1524" layer="91"/>
<wire x1="142.24" y1="116.84" x2="142.24" y2="109.22" width="0.1524" layer="91"/>
<junction x="142.24" y="109.22"/>
<pinref part="J1" gate="G$1" pin="GND@10"/>
<wire x1="154.94" y1="124.46" x2="142.24" y2="124.46" width="0.1524" layer="91"/>
<wire x1="142.24" y1="124.46" x2="142.24" y2="116.84" width="0.1524" layer="91"/>
<junction x="142.24" y="116.84"/>
<pinref part="J1" gate="G$1" pin="GND@12"/>
<wire x1="154.94" y1="144.78" x2="142.24" y2="144.78" width="0.1524" layer="91"/>
<wire x1="142.24" y1="144.78" x2="142.24" y2="142.24" width="0.1524" layer="91"/>
<junction x="142.24" y="124.46"/>
<pinref part="J1" gate="G$1" pin="GND@11"/>
<wire x1="142.24" y1="142.24" x2="142.24" y2="124.46" width="0.1524" layer="91"/>
<wire x1="154.94" y1="142.24" x2="142.24" y2="142.24" width="0.1524" layer="91"/>
<junction x="142.24" y="142.24"/>
<pinref part="J1" gate="G$1" pin="GND@14"/>
<wire x1="187.96" y1="58.42" x2="200.66" y2="58.42" width="0.1524" layer="91"/>
<wire x1="200.66" y1="58.42" x2="200.66" y2="43.18" width="0.1524" layer="91"/>
<pinref part="J1" gate="G$1" pin="GND@13"/>
<wire x1="187.96" y1="73.66" x2="200.66" y2="73.66" width="0.1524" layer="91"/>
<wire x1="200.66" y1="73.66" x2="200.66" y2="58.42" width="0.1524" layer="91"/>
<junction x="200.66" y="58.42"/>
<wire x1="200.66" y1="43.18" x2="142.24" y2="43.18" width="0.1524" layer="91"/>
<junction x="142.24" y="43.18"/>
<pinref part="J1" gate="G$1" pin="GND@1"/>
<wire x1="187.96" y1="88.9" x2="200.66" y2="88.9" width="0.1524" layer="91"/>
<wire x1="200.66" y1="88.9" x2="200.66" y2="86.36" width="0.1524" layer="91"/>
<junction x="200.66" y="73.66"/>
<pinref part="J1" gate="G$1" pin="GND@2"/>
<wire x1="200.66" y1="86.36" x2="200.66" y2="73.66" width="0.1524" layer="91"/>
<wire x1="187.96" y1="86.36" x2="200.66" y2="86.36" width="0.1524" layer="91"/>
<junction x="200.66" y="86.36"/>
</segment>
<segment>
<pinref part="J2" gate="G$1" pin="1"/>
<pinref part="GND4" gate="1" pin="GND"/>
<wire x1="63.5" y1="33.02" x2="73.66" y2="33.02" width="0.1524" layer="91"/>
<wire x1="73.66" y1="33.02" x2="73.66" y2="17.78" width="0.1524" layer="91"/>
</segment>
</net>
<net name="3.3V" class="0">
<segment>
<pinref part="U1" gate="G$1" pin="3V3"/>
<pinref part="SUPPLY1" gate="G$1" pin="3.3V"/>
<wire x1="83.82" y1="132.08" x2="99.06" y2="132.08" width="0.1524" layer="91"/>
<wire x1="99.06" y1="132.08" x2="99.06" y2="157.48" width="0.1524" layer="91"/>
</segment>
<segment>
<pinref part="J2" gate="G$1" pin="2"/>
<pinref part="SUPPLY2" gate="G$1" pin="3.3V"/>
<wire x1="63.5" y1="35.56" x2="73.66" y2="35.56" width="0.1524" layer="91"/>
<wire x1="73.66" y1="35.56" x2="73.66" y2="55.88" width="0.1524" layer="91"/>
</segment>
<segment>
<pinref part="J1" gate="G$1" pin="VM_P@1"/>
<pinref part="SUPPLY3" gate="G$1" pin="3.3V"/>
<wire x1="187.96" y1="144.78" x2="198.12" y2="144.78" width="0.1524" layer="91"/>
<wire x1="198.12" y1="144.78" x2="198.12" y2="162.56" width="0.1524" layer="91"/>
<pinref part="J1" gate="G$1" pin="VM_P@2"/>
<wire x1="187.96" y1="142.24" x2="198.12" y2="142.24" width="0.1524" layer="91"/>
<wire x1="198.12" y1="142.24" x2="198.12" y2="144.78" width="0.1524" layer="91"/>
<junction x="198.12" y="144.78"/>
<pinref part="J1" gate="G$1" pin="VM_P@3"/>
<wire x1="187.96" y1="139.7" x2="198.12" y2="139.7" width="0.1524" layer="91"/>
<wire x1="198.12" y1="139.7" x2="198.12" y2="142.24" width="0.1524" layer="91"/>
<junction x="198.12" y="142.24"/>
</segment>
<segment>
<pinref part="J1" gate="G$1" pin="VIO_P@2"/>
<pinref part="SUPPLY4" gate="G$1" pin="3.3V"/>
<wire x1="187.96" y1="55.88" x2="208.28" y2="55.88" width="0.1524" layer="91"/>
<wire x1="208.28" y1="55.88" x2="208.28" y2="86.36" width="0.1524" layer="91"/>
<pinref part="J1" gate="G$1" pin="VIO_P@1"/>
<wire x1="187.96" y1="53.34" x2="208.28" y2="53.34" width="0.1524" layer="91"/>
<wire x1="208.28" y1="53.34" x2="208.28" y2="55.88" width="0.1524" layer="91"/>
<junction x="208.28" y="55.88"/>
</segment>
</net>
<net name="SDA" class="0">
<segment>
<pinref part="U1" gate="G$1" pin="GP16"/>
<wire x1="83.82" y1="93.98" x2="91.44" y2="93.98" width="0.1524" layer="91"/>
<label x="91.44" y="93.98" size="1.016" layer="95" font="vector" ratio="20" xref="yes"/>
</segment>
<segment>
<pinref part="J2" gate="G$1" pin="3"/>
<wire x1="63.5" y1="38.1" x2="68.58" y2="38.1" width="0.1524" layer="91"/>
<label x="68.58" y="38.1" size="1.016" layer="95" font="vector" ratio="20" xref="yes"/>
</segment>
<segment>
<pinref part="J1" gate="G$1" pin="SDA_P"/>
<wire x1="187.96" y1="104.14" x2="195.58" y2="104.14" width="0.1524" layer="91"/>
<label x="195.58" y="104.14" size="1.016" layer="95" font="vector" ratio="20" xref="yes"/>
</segment>
</net>
<net name="SCL" class="0">
<segment>
<pinref part="U1" gate="G$1" pin="GP17"/>
<wire x1="83.82" y1="96.52" x2="91.44" y2="96.52" width="0.1524" layer="91"/>
<label x="91.44" y="96.52" size="1.016" layer="95" font="vector" ratio="20" xref="yes"/>
</segment>
<segment>
<pinref part="J2" gate="G$1" pin="4"/>
<wire x1="63.5" y1="40.64" x2="68.58" y2="40.64" width="0.1524" layer="91"/>
<label x="68.58" y="40.64" size="1.016" layer="95" font="vector" ratio="20" xref="yes"/>
</segment>
<segment>
<pinref part="J1" gate="G$1" pin="SCL_P"/>
<wire x1="187.96" y1="101.6" x2="195.58" y2="101.6" width="0.1524" layer="91"/>
<label x="195.58" y="101.6" size="1.016" layer="95" font="vector" ratio="20" xref="yes"/>
</segment>
</net>
</nets>
</sheet>
</sheets>
<errors>
<approved hash="104,1,63.5,33.02,J2,1,GND,,,"/>
<approved hash="104,1,63.5,35.56,J2,2,3.3V,,,"/>
<approved hash="113,1,63.5,114.402,U1,,,,,"/>
<approved hash="113,1,59.0127,38.1356,J2,,,,,"/>
</errors>
</schematic>
</drawing>
<compatibility>
<note version="8.2" severity="warning">
Since Version 8.2, EAGLE supports online libraries. The ids
of those online libraries will not be understood (or retained)
with this version.
</note>
<note version="8.3" severity="warning">
Since Version 8.3, EAGLE supports URNs for individual library
assets (packages, symbols, and devices). The URNs of those assets
will not be understood (or retained) with this version.
</note>
<note version="8.3" severity="warning">
Since Version 8.3, EAGLE supports the association of 3D packages
with devices in libraries, schematics, and board files. Those 3D
packages will not be understood (or retained) with this version.
</note>
</compatibility>
</eagle>
